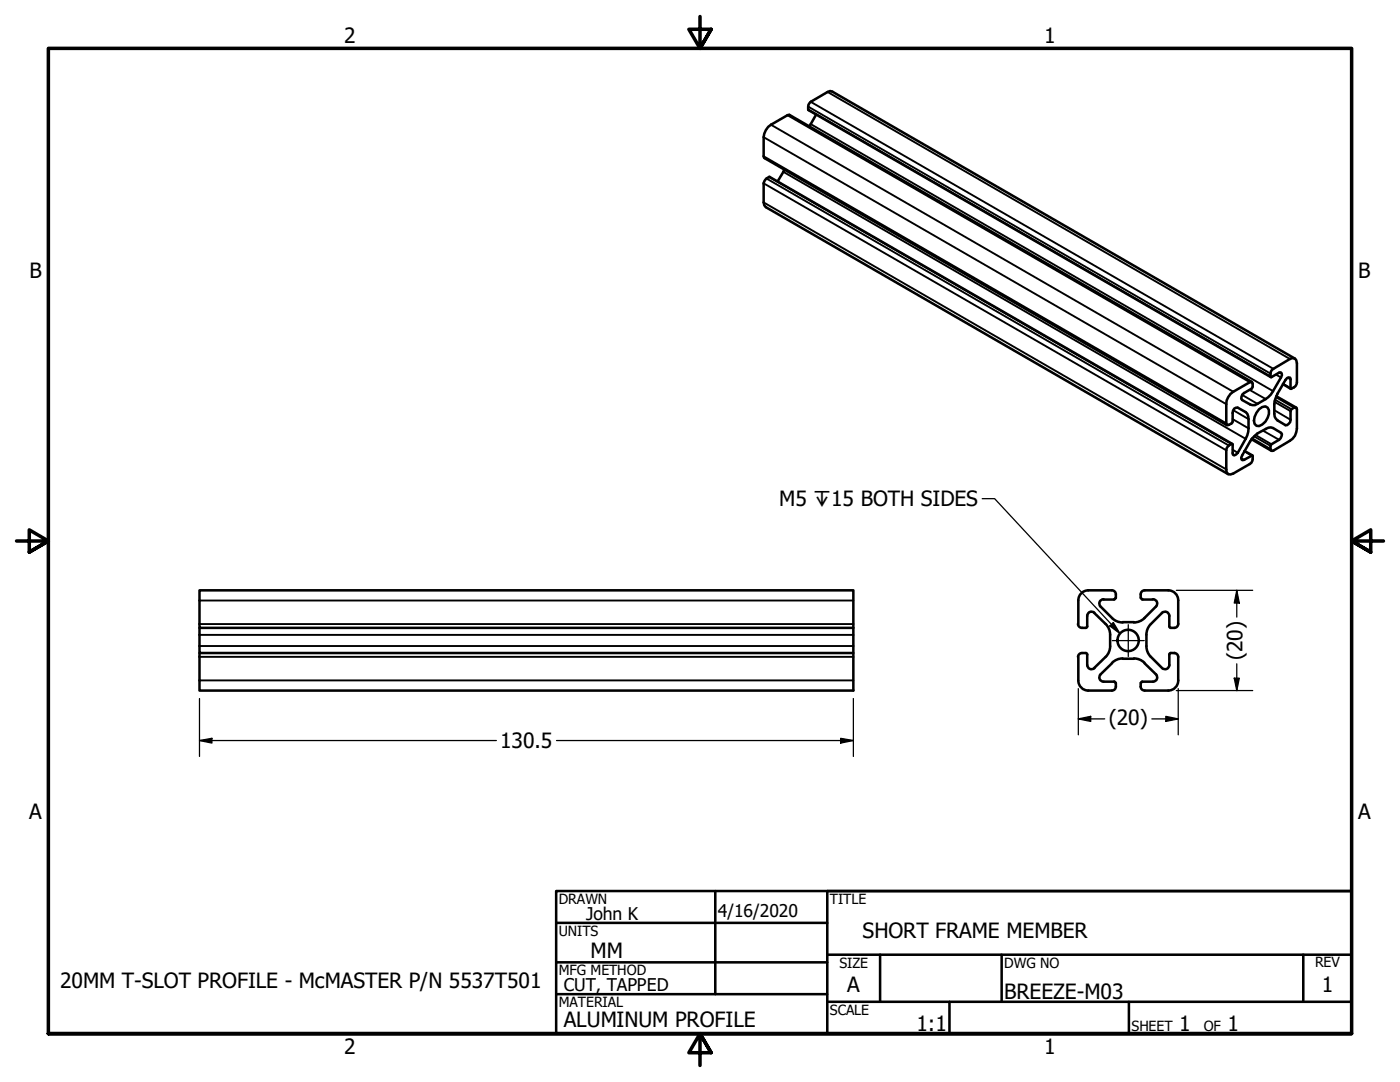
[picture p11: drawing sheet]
<svg xmlns="http://www.w3.org/2000/svg" width="279mm" height="216mm" viewBox="0 0 279 216" stroke-linecap="round" stroke-linejoin="round" font-family="sans-serif">
<!-- layer: Visible (ANSI) -->
<g fill="none" stroke="#000" stroke-width=".51">
<path d="M156.5 33.8l-1.3 2.4M162.9 22.9l-1.4 2.3M245.6 78.6l3.8-2.3 .3-.1 .2 .1a1.18 1.18 0 0 1-.1 1.2l-1.5 .9a1 1 0 0 0-.4 1.4l1.6 .9 .9 .1a7.3 7.3 0 0 0 3.7-2.8l1.6-2.7 .1-.4v-.4l-.2-.2-.3 .1-1.7 .8a1.46 1.46 0 0 1 .5-1.6l3.3-2 .5-.2 .5 .2 .3 .3 .1 .6v3.8a1.39 1.39 0 0 1-1.2 1.3l-.1-2.2h-.6a9.2 9.2 0 0 0-2.6 7.1l.1 .6a3.4 3.4 0 0 0 2.5 1.7l.6-.6 .1-2.4 1-.5 .2 .4v3.8a2.81 2.81 0 0 1-1.4 2.4l-3.3 2-.3 .1-.2-.1v-1.1l1.7-1a1.02 1.02 0 0 0 .4-1.4l-2.1-1.1a6.4 6.4 0 0 0-4.1 2.8l-1.6 2.8-.2 .4 .1 .4 .2 .1h.3l1.6-.9a1.53 1.53 0 0 1-.5 1.7l-3.3 1.9-.5 .2-.5-.1-.3-.4-.1-.5v-3.8a1.39 1.39 0 0 1 1.2-1.3l.2 2.1 .2 .2 .4-.2a12.8 12.8 0 0 0 2.4-4.5 7.2 7.2 0 0 0-.2-3.7l-1.9-1.2a.9 .9 0 0 0-1 1.1v1.7a1.03 1.03 0 0 1-1.2 .7v-4.9zM249.8 76.2l-92.3-53.3-.3 .1-3.3 1.9a3.3 3.3 0 0 0-1.5 2.5v3.8l.2 .4 92.3 53.2M254.7 79.1l4 2.2M256 76.6l1.6 1M258.4 71.6l-92.3-53.3-.4-.1-.5 .2-3.4 1.9a1.39 1.39 0 0 0-.4 1.7l92.2 53.2M245.9 88.6l-92.3-53.3a1.63 1.63 0 0 0-1.2 1.3v3.8l.1 .6 .3 .3 92.3 53.3M248.3 90l1.6 .9M249.7 87.6l4 2.3M251.3 81.7l.6-.5 .6-.1a1.48 1.48 0 0 1 .5 2.3 2.19 2.19 0 0 1-2.2 1.6 1.86 1.86 0 0 1 0-2.6zM215.2 119.8v4.7"/>
<path d="M220.2 119.6a.85 .85 0 0 0-.7 .5 .85 .85 0 0 0 .1 .9l2.7 2.6 .8 .5 1 .1M220.3 119.6h2.1M221.9 117.8h-4.7a2 2 0 0 0-2 2M221.9 117.8a.79 .79 0 0 1 .8 .8v.7M222.6 119.3l-.3 .3M227.6 119.3v-.7a.79 .79 0 0 1 .9-.8h4.6a2 2 0 0 1 2 2M227.7 119.3l.3 .3M228 119.6h2.1M230.1 119.6a.86 .86 0 0 1 .8 .5 .86 .86 0 0 1-.2 .9l-2.3 2.3a2.95 2.95 0 0 1-2.1 .9M235.1 119.8v4.7M39.8 125.3v5h130.5M170.3 125.3h-130.5v-7.5h130.5v20h-130.5v-7.5"/>
<path d="M215.1 124.5a.79 .79 0 0 0 .8 .8M215.2 135.8a2 2 0 0 0 2 2h4.7M215.2 131.1v4.7M215.9 130.3a.79 .79 0 0 0-.8 .8M216 130.3h.8l.2 .3M217 132.7a.86 .86 0 0 0 .5 .8 .86 .86 0 0 0 .9-.2M217 130.6v2.1M218.4 122.3l2.6 2.6 .4 .8 .2 1M218.4 122.3a.86 .86 0 0 0-.9-.2 .86 .86 0 0 0-.5 .8l-.1 2.2-.2 .2h-.7M220.3 136h2.1M221.6 126.7a6.1 6.1 0 0 1-.4 3.6l-.5 .8-2.3 2.2M221.9 132.3l-2.3 2.3a.86 .86 0 0 0-.1 .9 .86 .86 0 0 0 .7 .5"/>
<path d="M222.3 136l.3 .3M222.7 137a.79 .79 0 0 1-.8 .8M222.7 136.3v.7M224 124.1h2.3M224 131.4h2.3M224.1 131.4l-1 .1-1.2 .8M226.3 131.4l1.4 .3 .7 .6M227.6 136.3v.7M228 136h2.1M228 136l-.3 .3M228.4 132.3l2.3 2.3a.86 .86 0 0 1 .2 .9 .86 .86 0 0 1-.8 .5M228.8 126.7a6.1 6.1 0 0 0 .3 3.6l.6 .8 2.2 2.2"/>
<path d="M233.4 132.7a.86 .86 0 0 1-.6 .8 .86 .86 0 0 1-.9-.2M233.4 130.6v2.1M233.6 125.3l-.2-.3v-2.1a.85 .85 0 0 0-.6-.8 .85 .85 0 0 0-.9 .2l-2.5 2.6-.5 .8-.1 1M233.6 130.3l-.2 .3M233.7 130.3h.7M233.7 125.3h.7M234.3 130.3a.79 .79 0 0 1 .8 .8M235.1 124.5a.79 .79 0 0 1-.8 .8M235.1 131.1v4.7M235.1 135.8a2 2 0 0 1-1.9 2h-4.8a.79 .79 0 0 1-.8-.8"/>
<circle cx="225.1" cy="127.8" r="2.13"/>
</g>
<!-- layer: Visible Narrow (ANSI) -->
<g fill="none" stroke="#000" stroke-width=".38">
<path d="M165.2 18.4l92.2 53.2M152.4 27.4l92.3 53.2M152.4 31.2l92.3 53.3M152.4 36.6l92.3 53.3M153 35.6l92.2 53.3M153.5 35.3l92.2 53.3M153.9 24.9l92.2 53.3M156.3 34.3l92.3 53.3M157.2 23l92.2 53.3M161.3 21.3l92.3 53.2M161.3 21.8l92.3 53.3M161.8 20.3l92.3 53.3"/>
<path d="M161.8 24.8l92.3 53.2M152.4 40.4l92.3 53.3M247.9 78.8l3.1 1.8M249.4 77.8l3.2 1.8M254.4 79.8l3.3 1.9M254.6 79.2l3.7 2.1M254.6 74.7l1.1 .6M256.1 76.6l1.5 .9M257 75.4l.6 .3M246 83.6l3.2 1.9M246 89.7l1 .7M246.1 81.9l3.1 1.7"/>
<path d="M247.7 91.4l.6 .4M248.3 90l1.5 .9M249.9 87.4l3.7 2.2M250.3 87.1l3.3 1.9M250.6 86.8l3.1 1.8M252 85.9l3.3 1.9M254.3 81.9l3.3 1.9M254.4 80.2l3.2 1.8M39.8 119.8h130.5M39.8 124.5h130.5M39.8 126.7h130.5M39.8 128.9h130.5"/>
<path d="M39.8 131.1h130.5M39.8 135.8h130.5"/>
</g>
<!-- layer: Border (ANSI) -->
<path d="M139.7 3.3v6.4l-2.2-3.9h4.4l-2.2 3.9 2.2-3.9M3.3 107.9h6.4l-3.9-2.2v4.5l3.9-2.3-3.9 2.3M276.1 107.9h-6.4l3.9-2.2v4.5l-3.9-2.3 3.9 2.3M9.7 206.2v-196.5h260v196.5h-260h260M141.9 210.1l-2.2-3.9 2.2 3.9h-4.4l2.2-3.9v6.4" fill="none" stroke="#000" stroke-width=".7"/>
<!-- layer: Title (ANSI) -->
<g fill="none" stroke="#000" stroke-width=".51">
<path d="M111 177.8h158.7v28.4h-158.7zM142.7 177.8v20.6M269.7 177.8h-104.6v28.4M111 184.1h54.1M111 192h54.1M111 198.4h54.1M165.1 190.5h104.6M165.1 199.9h104.6M175.6 190.5v9.4M189.5 199.9v6.3M199.9 190.5v9.4M225.3 199.9v6.3"/>
<path d="M260.1 190.5v9.4"/>
</g>
<!-- layer: Symbol (ANSI) -->
<path d="M196 99.5h2.5l25 26.9M222.2 124.2l1.3 2.2-2-1.5z" fill="none" stroke="#000" stroke-width=".25"/>
<path d="M222.2 124.2l1.3 2.2-2-1.5z" fill-rule="evenodd" fill="#000"/>
<!-- layer: Center Mark (ANSI) -->
<path d="M222 127.8h6.3M225.2 124.7v6.3" fill="none" stroke="#000" stroke-width=".25"/>
<!-- layer: Dimension (ANSI) -->
<g fill="none" stroke="#000" stroke-width=".25">
<path d="M234.8 117.8h15.2M246.8 117.8l.5 2.5h-1zM246.8 117.8v5.3M39.8 139.4v11.5M170.3 139.4v11.5M215.2 137.4v9.2M234.8 137.8h15.2M235.1 137.4v9.2M246.3 135.3h1l-.5 2.5zM246.8 132.5v5.3M39.8 147.8l2.5-.5v1zM39.8 147.8h59.3"/>
<path d="M111.1 147.8h59.2M167.8 147.3l2.5 .5-2.5 .5zM215.2 143.4l2.5-.5v1.1zM215.2 143.4h5.3M229.9 143.4h5.2M232.7 142.9l2.4 .5-2.4 .6z"/>
</g>
<g fill="#000">
<path d="M246.3 135.3h1l-.5 2.5z" fill-rule="evenodd"/>
<path d="M246.8 117.8l.5 2.5h-1z" fill-rule="evenodd"/>
<path d="M39.8 147.8l2.5-.5v1z" fill-rule="evenodd"/>
<path d="M167.8 147.3l2.5 .5-2.5 .5z" fill-rule="evenodd"/>
<path d="M215.2 143.4l2.5-.5v1.1z" fill-rule="evenodd"/>
<path d="M232.7 142.9l2.4 .5-2.4 .6z" fill-rule="evenodd"/>
</g>
<g font-size="4.2">
<text x="68.7" y="8.6">2</text>
<text x="208.4" y="8.6">1</text>
<text x="5.9" y="55.5">B</text>
<text x="271.1" y="55.5">B</text>
<text x="155.5" y="101">M5 ↧15 BOTH SIDES</text>
<text x="248" y="131.7" transform="rotate(-90 248 131.7)">(20)</text>
<text x="99.8" y="149.3">130.5</text>
<text x="221.3" y="144.6">(20)</text>
<text x="5.8" y="163.4">A</text>
<text x="271" y="163.4">A</text>
<text x="117.9" y="191.1">MM</text>
<text x="172.1" y="187.2">SHORT FRAME MEMBER</text>
<text x="12" y="197.2">20MM T-SLOT PROFILE - McMASTER P/N 5537T501</text>
<text x="169.1" y="198">A</text>
<text x="263.8" y="198">1</text>
<text x="200.4" y="199.3">BREEZE-M03</text>
<text x="112.5" y="204.9">ALUMINUM PROFILE</text>
<text x="182.9" y="205.7">1:1</text>
<text x="235.3" y="205.7">1</text>
<text x="245" y="205.7">1</text>
<text x="68.7" y="210.3">2</text>
<text x="208.4" y="210.3">1</text>
</g>
<g font-size="3.5">
<text x="117" y="183.6">John K</text>
<text x="143.3" y="183.1">4/16/2020</text>
<text x="112.5" y="197.7">CUT, TAPPED</text>
</g>
<g font-size="2.8">
<text x="111.5" y="180.3">DRAWN</text>
<text x="165.6" y="180.3">TITLE</text>
<text x="111.5" y="186.8">UNITS</text>
<text x="111.5" y="194.6">MFG METHOD</text>
<text x="167.5" y="193.1">SIZE</text>
<text x="200.4" y="193.1">DWG NO</text>
<text x="262.4" y="193">REV</text>
<text x="111.5" y="200.9">MATERIAL</text>
<text x="165.6" y="202.5">SCALE</text>
<text x="225.8" y="205.7">SHEET</text>
<text x="240.2" y="205.7">OF</text>
</g>
</svg>
